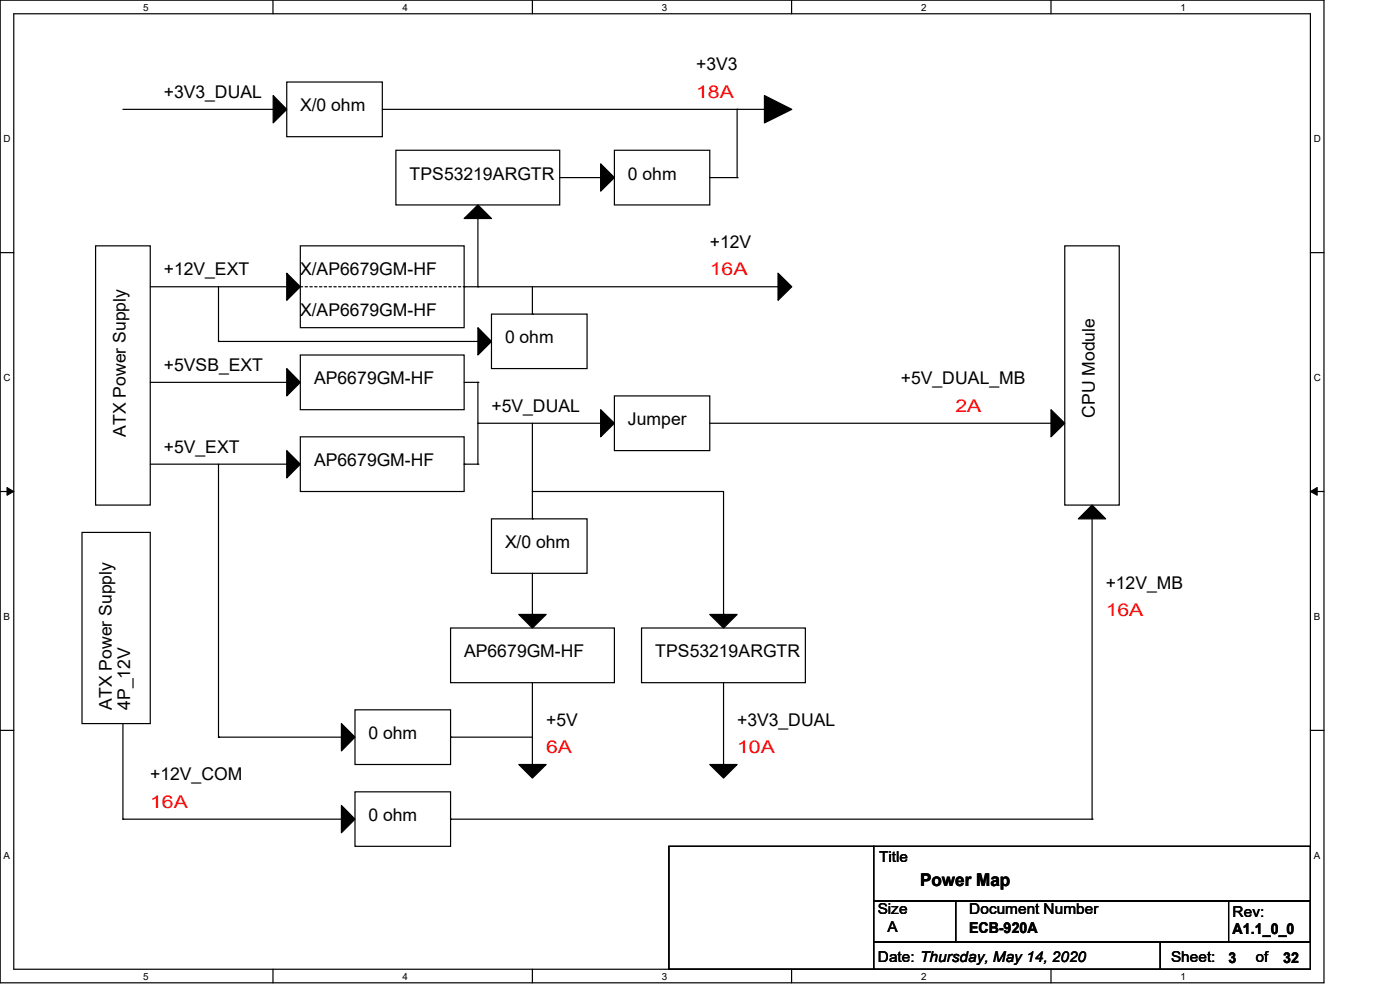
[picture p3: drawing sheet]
<svg xmlns="http://www.w3.org/2000/svg" width="297mm" height="210mm" viewBox="0 0 297 210" stroke-linecap="round" stroke-linejoin="round" font-family="sans-serif">
<path d="M0 0h280.9v208.5h-280.9zM2.9 2.9h275.1v202.7h-275.1z" fill="none" stroke="#000" stroke-width=".25"/>
<g fill="#fff">
<path d="M30.4 .3h1.1v2.4h-1.1z"/>
<path d="M30.4 205.9h1.1v2.3h-1.1z"/>
</g>
<path d="M57.9 0v2.9M57.9 205.6v2.9" fill="none" stroke="#000" stroke-width=".25"/>
<g fill="#fff">
<path d="M85.4 .3h1.1v2.4h-1.1z"/>
<path d="M85.4 205.9h1.1v2.3h-1.1z"/>
</g>
<path d="M112.9 0v2.9M112.9 205.6v2.9" fill="none" stroke="#000" stroke-width=".25"/>
<g fill="#fff">
<path d="M140.4 .3h1.2v2.4h-1.2z"/>
<path d="M140.4 205.9h1.2v2.3h-1.2z"/>
</g>
<path d="M167.9 0v2.9M167.9 205.6v2.9" fill="none" stroke="#000" stroke-width=".25"/>
<g fill="#fff">
<path d="M195.4 .3h1.2v2.4h-1.2z"/>
<path d="M195.4 205.9h1.2v2.3h-1.2z"/>
</g>
<path d="M223 0v2.9M223 205.6v2.9" fill="none" stroke="#000" stroke-width=".25"/>
<g fill="#fff">
<path d="M250.4 .3h1.2v2.4h-1.2z"/>
<path d="M250.4 205.9h1.2v2.3h-1.2z"/>
<path d="M.8 28.2h1.4v2.4h-1.4z"/>
<path d="M278.7 28.2h1.5v2.4h-1.5z"/>
<path d="M.8 78.9h1.4v2.3h-1.4z"/>
<path d="M278.7 78.9h1.5v2.3h-1.5z"/>
</g>
<path d="M0 53.6h2.9M278 53.6h2.9" fill="none" stroke="#000" stroke-width=".25"/>
<g fill="#fff">
<path d="M.8 129.6h1.3v2.3h-1.3z"/>
<path d="M278.7 129.6h1.4v2.3h-1.4z"/>
</g>
<path d="M0 104.3h2.9M278 104.3h2.9" fill="none" stroke="#000" stroke-width=".25"/>
<path d="M1.5 103.4l1.4 .9-1.4 .8zM278 104.3l1.4-.9v1.7z" fill="#000" stroke="#000" stroke-width=".21"/>
<g fill="#fff">
<path d="M.8 180.3h1.3v2.3h-1.3z"/>
<path d="M278.7 180.3h1.4v2.3h-1.4z"/>
</g>
<g fill="none" stroke="#000" stroke-width=".25">
<path d="M60.8 17.4h20.3v11.6h-20.3zM26.1 23.2h31.9M58 23.2h.1M81.1 23.2h81.1M84 31.9h34.7v11.6h-34.7zM118.7 37.7h8.7M127.4 37.7h.1M130.3 31.9h20.3v11.6h-20.3zM150.6 37.7h5.8M156.4 37.7h.1M156.4 23.2h.1M156.4 23.2v14.5"/>
<path d="M162.2 23.2h.1M20.3 52.2h11.6v54.9h-11.6zM63.7 52.2h34.8v17.3h-34.8zM101.4 46.4v14.4M225.9 52.2h11.5v54.9h-11.5zM31.9 60.8h28.9M46.4 72.4h.1M46.4 60.8v11.6M46.4 72.4h55M60.8 60.8h.1M63.7 75.3h34.8v11.6h-34.8zM98.5 60.8h66.6"/>
<path d="M101.4 60.8h.1M101.4 72.4h.1M104.3 66.6h20.2v11.6h-20.2zM112.9 66.6h.1M112.9 60.8v5.8M165.1 60.8h.1M31.9 81.1h28.9M31.9 98.5h28.9M46.4 98.5v57.9M60.8 81.1h.1M60.8 98.5h.1M63.7 92.7h34.8v11.6h-34.8z"/>
<path d="M98.5 98.5h.1M98.5 81.1h2.9M98.5 98.5h2.9M101.4 81.1h.1M101.4 98.5h.1M101.4 89.8h.1M101.4 81.1v17.4M101.4 89.8h26M112.9 89.8v20.3M130.3 84h20.3v11.6h-20.3zM150.6 89.8h72.4M223 89.8h.1"/>
<path d="M17.4 112.9h14.5v40.6h-14.5zM104.3 110.1h20.2v11.5h-20.2zM112.9 104.3h.1M112.9 110.1h.1M112.9 104.3h40.6v26M231.7 110.1v63.7M95.6 133.2h34.7v11.6h-34.7zM112.9 130.3h.1M112.9 121.6v8.7M136.1 133.2h34.8v11.6h-34.8zM153.5 130.3h.1M0 154.9h2.9"/>
<path d="M26.1 153.5v20.3M46.4 156.4h.1M46.4 156.4h26M75.3 150.6h20.3v11.6h-20.3zM95.6 156.4h.1M95.6 156.4h17.3M112.9 144.8v17.4M153.5 144.8v17.4M278 154.9h2.9M26.1 173.8h.1M26.1 173.8h46.3M72.4 173.8h.1"/>
<path d="M75.3 168h20.3v11.5h-20.3zM95.6 173.8h.1M95.6 173.8h136.1M112.9 162.2h.1M141.9 179.5h43.4v26.1h-43.4zM153.5 162.2h.1M185.3 179.5h92.7v11.6h-92.7zM231.7 173.8h.1M185.3 191.1h17.4v8.7h-17.4zM185.3 199.8h60.9v5.8h-60.9zM202.7 191.1h75.3v8.7h-75.3zM246.2 199.8h31.8v5.8h-31.8z"/>
<path d="M260.6 191.1h17.4v8.7h-17.4z"/>
</g>
<g fill="#000" stroke="#000" stroke-width=".25">
<path d="M58 20.3l2.8 2.9-2.8 2.9z" fill-rule="evenodd"/>
<path d="M127.4 34.8l2.9 2.9-2.9 2.9z" fill-rule="evenodd"/>
<path d="M162.2 20.3l5.8 2.9-5.8 2.9z" fill-rule="evenodd"/>
<path d="M60.8 58l2.9 2.8-2.9 2.9z" fill-rule="evenodd"/>
<path d="M98.5 46.4l2.9-2.9 2.9 2.9z" fill-rule="evenodd"/>
<path d="M165.1 58l2.9 2.8-2.9 2.9z" fill-rule="evenodd"/>
<path d="M60.8 78.2l2.9 2.9-2.9 2.9z" fill-rule="evenodd"/>
<path d="M101.4 69.5l2.9 2.9-2.9 2.9z" fill-rule="evenodd"/>
<path d="M60.8 95.6l2.9 2.9-2.9 2.9z" fill-rule="evenodd"/>
<path d="M127.4 86.9l2.9 2.9-2.9 2.9z" fill-rule="evenodd"/>
<path d="M223 86.9l2.9 2.9-2.9 2.9z" fill-rule="evenodd"/>
<path d="M231.7 107.1l2.9 3h-5.8z" fill-rule="evenodd"/>
<path d="M110.1 130.3h5.8l-3 2.9z" fill-rule="evenodd"/>
<path d="M150.6 130.3h5.8l-2.9 2.9z" fill-rule="evenodd"/>
<path d="M72.4 153.5l2.9 2.9-2.9 2.9z" fill-rule="evenodd"/>
<path d="M72.4 170.9l2.9 2.9-2.9 2.9z" fill-rule="evenodd"/>
<path d="M110.1 162.2h5.8l-3 2.9z" fill-rule="evenodd"/>
<path d="M150.6 162.2h5.8l-2.9 2.9z" fill-rule="evenodd"/>
</g>
<path d="M63.7 60.8h34.8M98.5 60.8h.1" fill="none" stroke="#000" stroke-width=".25" stroke-dasharray=".5"/>
<g font-size="3.7">
<text x="147.7" y="14.9">+3V3</text>
<text x="34.8" y="20.7">+3V3_DUAL</text>
<text x="63.7" y="23.6">X/0 ohm</text>
<text x="86.9" y="38.1">TPS53219ARGTR</text>
<text x="133.2" y="38.1">0 ohm</text>
<text x="150.6" y="52.6">+12V</text>
<text x="34.8" y="58.4">+12V_EXT</text>
<text x="63.7" y="58.4">X/AP6679GM-HF</text>
<text x="63.7" y="67.1">X/AP6679GM-HF</text>
<text x="107.1" y="72.9">0 ohm</text>
<text x="34.8" y="78.7">+5VSB_EXT</text>
<text x="66.6" y="81.5">AP6679GM-HF</text>
<text x="191.1" y="81.5">+5V_DUAL_MB</text>
<text x="104.3" y="87.3">+5V_DUAL</text>
<text x="232.2" y="88.6" transform="rotate(-90 232.2 88.6)">CPU Module</text>
<text x="26.7" y="92.7" transform="rotate(-90 26.7 92.7)">ATX Power Supply</text>
<text x="133.2" y="90.3">Jumper</text>
<text x="34.8" y="96">+5V_EXT</text>
<text x="66.6" y="98.9">AP6679GM-HF</text>
<text x="107.1" y="116.3">X/0 ohm</text>
<text x="234.6" y="125">+12V_MB</text>
<text x="98.5" y="139.4">AP6679GM-HF</text>
<text x="139" y="139.4">TPS53219ARGTR</text>
<text x="23.7" y="150.6" transform="rotate(-90 23.7 150.6)">ATX Power Supply</text>
<text x="27.6" y="150.6" transform="rotate(-90 27.6 150.6)">4P_12V</text>
<text x="115.9" y="153.9">+5V</text>
<text x="156.4" y="153.9">+3V3_DUAL</text>
<text x="78.2" y="156.8">0 ohm</text>
<text x="31.9" y="165.5">+12V_COM</text>
<text x="78.2" y="174.2">0 ohm</text>
<text x="195.2" y="188">Power Map</text>
</g>
<g font-size="3.7" fill="#f00">
<text x="147.7" y="20.7">18A</text>
<text x="150.6" y="58.4">16A</text>
<text x="202.7" y="87.3">2A</text>
<text x="234.6" y="130.8">16A</text>
<text x="115.9" y="159.7">6A</text>
<text x="156.4" y="159.7">10A</text>
<text x="31.9" y="171.3">16A</text>
</g>
<g font-size="3.2">
<text x="186.5" y="183">Title</text>
<text x="186.2" y="194">Size</text>
<text x="188.3" y="197.7">A</text>
<text x="205.6" y="197.9">ECB-920A</text>
<text x="205.6" y="194">Document Number</text>
<text x="261.5" y="194.6">Rev:</text>
<text x="261.5" y="198.2">A1.1_0_0</text>
<text x="186.2" y="204.1">Date: Thursday, May 14, 2020</text>
<text x="248.5" y="204.1">Sheet:</text>
<text x="260.6" y="204.2">3</text>
<text x="266.4" y="204.1">of</text>
<text x="272.2" y="204.2">32</text>
</g>
<g font-size="2.1">
<text x="30.4" y="2.2">5</text>
<text x="85.4" y="2.2">4</text>
<text x="140.4" y="2.2">3</text>
<text x="195.4" y="2.2">2</text>
<text x="250.4" y="2.2">1</text>
<text x=".8" y="30.1">D</text>
<text x="278.7" y="30.1">D</text>
<text x=".8" y="80.8">C</text>
<text x="278.7" y="80.8">C</text>
<text x=".8" y="131.5">B</text>
<text x="278.7" y="131.5">B</text>
<text x=".8" y="182.2">A</text>
<text x="278.7" y="182.2">A</text>
<text x="30.4" y="207.8">5</text>
<text x="85.4" y="207.8">4</text>
<text x="140.4" y="207.8">3</text>
<text x="195.4" y="207.8">2</text>
<text x="250.4" y="207.8">1</text>
</g>
</svg>
